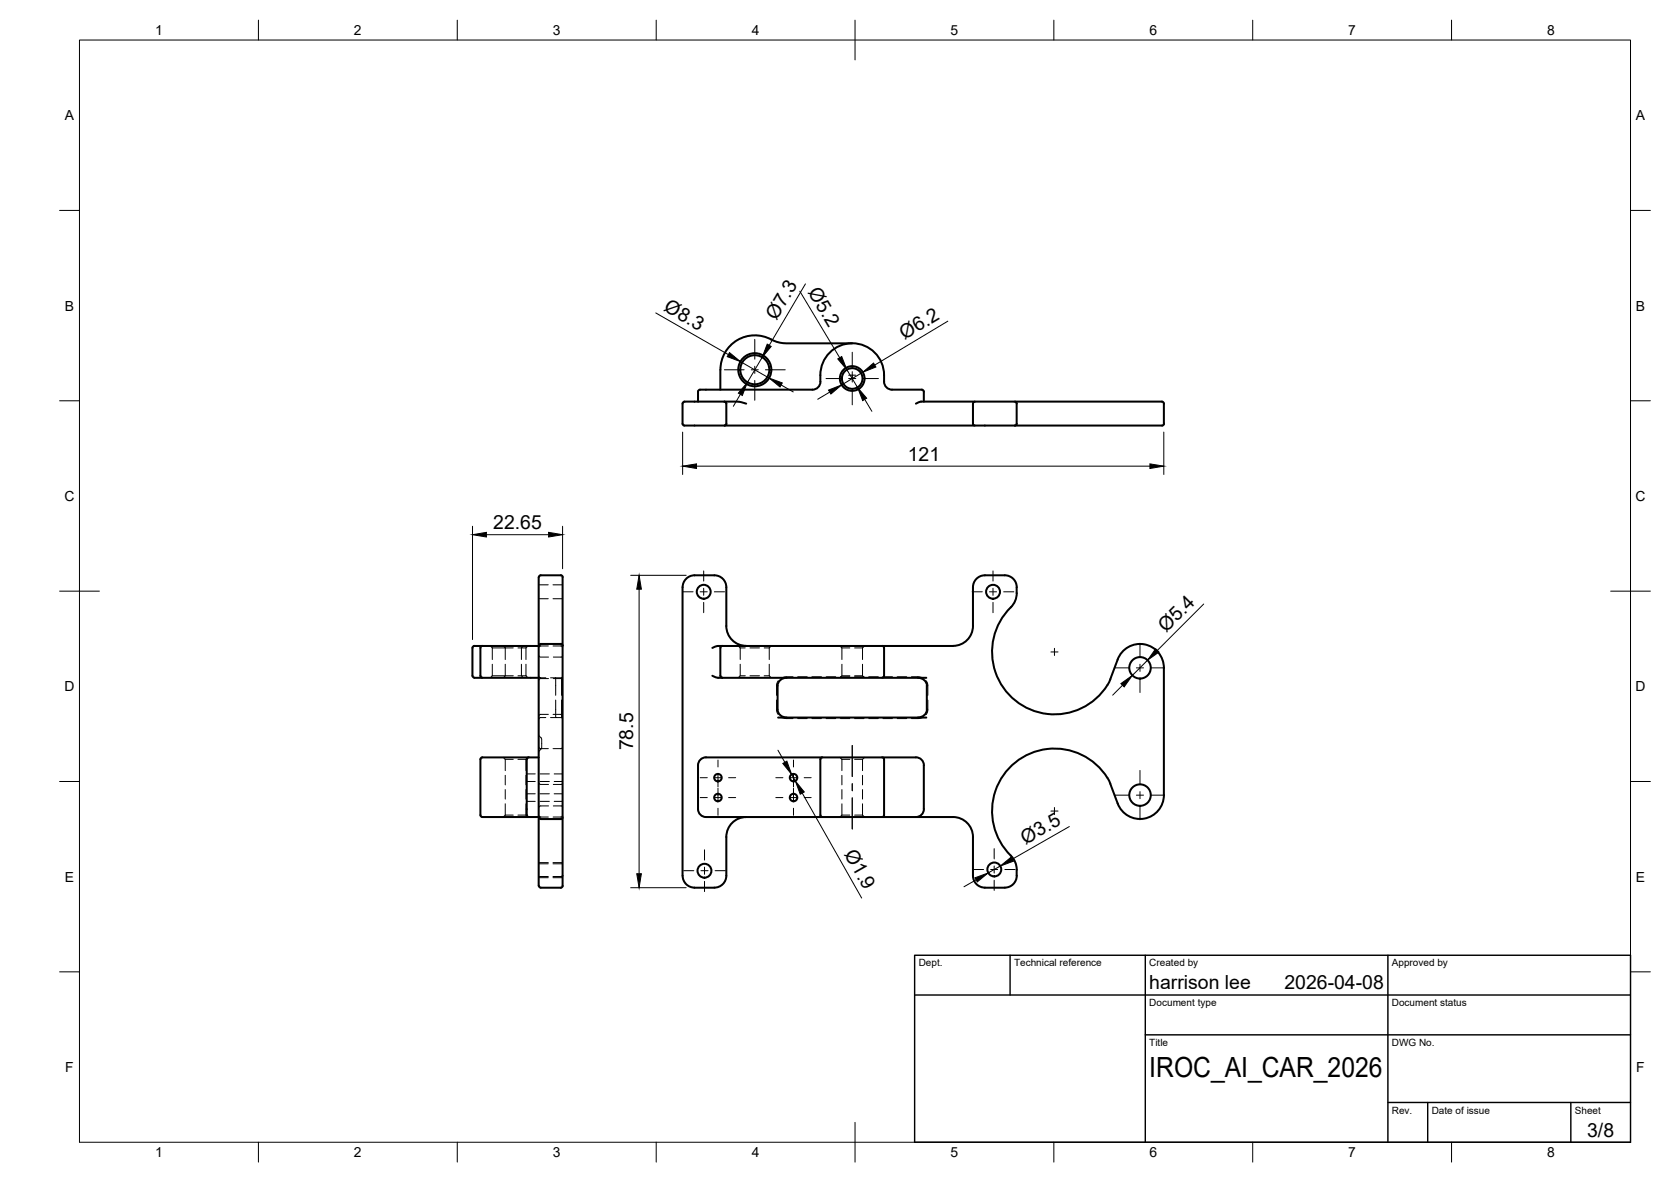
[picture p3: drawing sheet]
<svg xmlns="http://www.w3.org/2000/svg" width="420mm" height="297mm" viewBox="0 0 420 297" stroke-linecap="round" stroke-linejoin="round" font-family="sans-serif">
<!-- layer: Hidden -->
<g fill="none" stroke="#000" stroke-width=".25">
<path d="M135.4 147h2.5M135.4 150.5h2.5M139 147h2.5M139 150.5h2.5M123.3 162.3l.5 .5M123.8 169.8h5.3M123.8 162.8h3.2M123.8 169.8l-.5 .5M123.8 162.8v2.9M123.8 166.9v2.9M126.5 162.3l.5 .5M127 162.8h2.1"/>
<path d="M127 166.9v2.9l-.5 .5M127 162.8v2.9M130.2 169.8h2M130.2 162.8h2M131.1 166.9v2.9l.5 .5M131.6 162.3l-.5 .5v2.9M132.2 169.8l.6 .5M132.2 162.8v2.9M132.2 166.9v2.9M132.8 162.3l-.6 .5M135.4 170.3h.6M135.4 162.3h.6"/>
<path d="M135.4 169.8l.2 .4 .4 .1M135.4 164.6l.5 .5h2M136 162.3l-.4 .1-.2 .4M136 170.3h1.2M136 162.3h1.9M137.9 179.5h-1.9l-.4 .1-.2 .4M137.9 170.5h-2l-.5 .5M138.4 170.3h2.8M139.1 162.3h2l.4 .5M139.1 179.5h1.9l.4 .2 .1 .3M139.1 170.5h2.1l.3 .4M139.7 175.9v4.4h1.5v-4.4"/>
<path d="M139.7 170.3v4.4M141.2 170.3v4.4M141.5 164.8l-.3 .3h-2.1M141.5 170.1l-.3 .2M185.6 162.3l.5 .5M186.1 169.8h1.3M186.1 162.8h1.3M186.1 169.8l-.5 .5M186.1 162.8v2.9M186.1 166.9v2.9M188.6 169.8h2.4M188.6 162.8h2.4"/>
<path d="M192.2 169.8h1.2M192.2 162.8h1.2M193.4 169.8l.5 .5M193.4 162.8v2.9M193.4 166.9v2.9M193.9 162.3l-.5 .5M195.3 175.9v2.6l.4 1M195.7 171.1l-.4 1v2.6M199.4 170.1h-1.8l-1 .3M200.6 170.1h2.4M204.2 170.1h2.3M207.7 170.1h2.4"/>
<path d="M211.2 162.3l.5 .5M211.3 170.1h2.4M211.7 169.8h2M211.7 162.8h2M211.7 166.9v2.9l-.5 .5M211.7 162.8v2.9M214.9 169.8h2M214.9 162.8h2M214.9 170.1h2.4M216.9 169.8l.5 .5M216.9 162.8v2.9M216.9 166.9v2.9"/>
<path d="M217.4 162.3l-.5 .5M218.4 170.1h2.4M222 170.1h2.4M225.6 170.1h2.4M229.2 170.1h1.8l1 .3M232.9 171.1l.4 1v2.6M233.3 175.9v2.6l-.4 1M126.5 190.3l.5 .5M127 190.8h2.1M127 190.8v2.9M127 194.8v2.4M127 198.4v2.4"/>
<path d="M130.2 190.8h2M132.2 190.8v2.9M132.2 194.8v2.4M132.2 198.4v2.4M132.4 199.5h2.2M132.4 196.4h2.2M132.4 194.5h2.2M132.8 190.3l-.6 .5M135.4 184.6l.8 1.2v2.3l-.8 .9M135.4 196.6l.5 .5h2M135.4 187.6l.2 .4 .4 .1h1.9M135.8 199.5h2.3"/>
<path d="M135.8 196.4h2.3M135.8 194.5h2.3M137.2 180.3h-1.3l-.5 .5M138.4 180.3h1.3M139.3 199.5h2.2M139.3 196.4h2.2M139.3 194.5h2.2M141.2 180.3l.3 .3M141.5 187.7l-.1 .3-.4 .1h-1.9M141.5 196.8l-.3 .3h-2.1M196.6 180.3l1 .3h1.8M200.6 180.6h2.4"/>
<path d="M204.2 180.6h2.3M207.7 180.6h2.4M211.2 190.3l.5 .5M211.3 180.6h2.4M211.7 190.8h2M211.7 190.8v2.9M211.7 194.8v2.4M211.7 198.4v2.4M214.9 190.8h2M214.9 180.6h2.4M216.9 190.8v2.9M216.9 194.8v2.4"/>
<path d="M216.9 198.4v2.4M217.4 190.3l-.5 .5M218.4 180.6h2.4M222 180.6h2.4M225.6 180.6h2.4M232 180.3l-1.1 .3h-1.7M127 204.8h2.1M127 202v2.8M127 204.8l-.5 .5M130.2 204.8h2M132.2 202v2.8M132.2 204.8l.6 .5"/>
<path d="M132.4 201.4h2.2M135.4 204.8l.2 .4 .4 .1M135.4 205.3h2.5M135.4 217.1h2.5M135.4 216.8h2.5M135.8 201.4h2.3M137.9 202.5h-2l-.5 .5M139 217.1h2.5M139 216.8h2.5M139.1 202.5h2.1l.3 .4M139.3 201.4h2.2M141.5 204.9l-.4 .4h-2"/>
<path d="M211.7 204.8h2M211.7 202v2.8M211.7 204.8l-.5 .5M214.9 204.8h2M216.9 202v2.8M216.9 204.8l.5 .5M135.4 220.6h2.5M135.4 220.3h2.5M139 220.6h2.5M139 220.3h2.5"/>
</g>
<!-- layer: Visible -->
<g fill="none" stroke="#000" stroke-width=".51">
<path d="M181.1 92.9v5M193.9 85.3l1.4 .6 2.4 .4h16.6M193.9 85.3a8.6 8.6 0 0 0-12.8 7.6M206.3 95.9a8.3 8.3 0 0 1 8-9.6 8.2 8.2 0 0 1 8 9.6 2 2 0 0 0 2 2h6.6a1.05 1.05 0 0 1 1.4 .5v2.5M206.3 95.9a2 2 0 0 1-2 2h-27.4a1.05 1.05 0 0 0-1.4 .5v2.5M171.6 101.4v5.1a1.05 1.05 0 0 0 1.4 .4h9.2M182.1 100.9l3.6 .1 1.9 .4M182.1 100.9h-9.1a1.07 1.07 0 0 0-1.4 .5M182.1 100.9l.3 .1 .2 .4v5.1M182.2 106.9h73M182.6 106.5l-.4 .4M245.1 100.9l-.4 .3-.1 .2v5.1l.5 .4"/>
<path d="M255.2 100.9l.2 .1 .3 .4-.1 5.1-.4 .4M255.2 106.9h37M292.1 100.9h-60.6l-1.2 .5M292.2 100.9l.4 .3 .1 .2v5.1l-.5 .4M141.5 145v77.6M141.5 145l-.2-.4h-.3h-5a1.06 1.06 0 0 0-.6 1.4v75.3a1.43 1.43 0 0 0 .6 1.8h5l.5-.5M171.6 147.6v72.5M179.6 144.6h-5a2.99 2.99 0 0 0-3 3M179.6 144.6a2.99 2.99 0 0 1 3 3v9.7M182.6 157.3a5 5 0 0 0 5 5M244.6 157.3a5 5 0 0 1-5 5h-59.2l-1.3 .5M247.6 144.6h5.1a2.96 2.96 0 0 1 2.9 3 6.2 6.2 0 0 1-2.4 6 15.7 15.7 0 0 0 2.7 22.9 15.7 15.7 0 0 0 22.6-4.4"/>
<path d="M247.6 144.6a2.99 2.99 0 0 0-3 3v9.7M118.8 169.8l.1 .3 .4 .2M119.3 170.3h16.1M120.8 169.8l.1 .3 .4 .2M121.3 162.3l-.4 .3-.1 .2v7M141.5 162.3l-.2-.4-.3-.1h-5l-.3 .1-.3 .4h-15.1a1.15 1.15 0 0 0-1.5 .5v7M179.1 169.8l1.4 .5h52.4M181.1 162.8v7M181.1 169.8l.1 .3 .4 .2M181.6 162.3l-.4 .3-.1 .2M197.8 170.3a2.18 2.18 0 0 0-2.3 2v6a2.18 2.18 0 0 0 2.3 2M221.8 162.3l.4 .3 .1 .2v7"/>
<path d="M222.3 169.8l-.3 .4-.2 .1M230.7 170.3a2.18 2.18 0 0 1 2.4 2M233 172.3v6M233.1 178.3a2.18 2.18 0 0 1-2.4 2M278.5 172.1l.5-1 2-5.4a6 6 0 0 1 6.7-3.8 6 6 0 0 1 5 5.9v32a6 6 0 0 1-5 5.9 6 6 0 0 1-6.7-3.8l-1.8-5a15.7 15.7 0 0 0-23.5-5.6 15.7 15.7 0 0 0-1.2 24.1 6.2 6.2 0 0 1 .5 6.5 2.99 2.99 0 0 1-2.3 1.2h-5.1M121.3 190.3h14.1M121.3 190.3l-.4 .3-.1 .2v14M133 190.3a1.06 1.06 0 0 0-.6 1.4v13.1M175.5 192.3v11a2 2 0 0 0 2 2h62.1a5 5 0 0 1 5 5v9.8a2.99 2.99 0 0 0 3 3M175.5 192.3a1.96 1.96 0 0 1 2-2h52.8a1.96 1.96 0 0 1 2 2M195.6 180.3h37.3M206.3 190.8v14"/>
<path d="M206.8 190.3l-.4 .3-.1 .2M221.8 190.3l.4 .3 .1 .2v14M232.3 192.3v11M120.8 204.8l.2 .5h.3M121.3 205.3h11.6M132.5 204.8v.3l.5 .2M132.9 205.3h2.6v.3l.5 .2h5l.5-.4M187.6 205.3a5 5 0 0 0-5 5v9.8a2.99 2.99 0 0 1-3 3M206.3 204.8l.1 .3 .4 .2M222.3 204.8l-.3 .5h-.2M232.3 203.3a2 2 0 0 1-2 2M171.6 220.1a2.99 2.99 0 0 0 3 3h5"/>
<circle cx="189.8" cy="92.9" r="4.2"/>
<circle cx="189.8" cy="92.9" r="3.7"/>
<circle cx="214.3" cy="95.1" r="3.1"/>
<circle cx="214.3" cy="95.1" r="2.59"/>
<circle cx="176.9" cy="148.7" r="1.75"/>
<circle cx="249.7" cy="148.7" r="1.75"/>
<circle cx="286.6" cy="167.8" r="2.7"/>
<circle cx="180.5" cy="195.4" r=".94"/>
<circle cx="199.5" cy="195.4" r=".94"/>
<circle cx="286.6" cy="199.8" r="2.7"/>
<circle cx="177.1" cy="218.8" r="1.75"/>
<circle cx="180.5" cy="200.4" r=".94"/>
<circle cx="199.5" cy="200.4" r=".94"/>
<circle cx="250" cy="218.5" r="1.75"/>
</g>
<!-- layer: BORDER -->
<g fill="none" stroke="#000" stroke-width=".25">
<path d="M20 10.1h390v276.9h-390zM65 5.1v5M115 5.1v5M165 5.1v5M215 5.1v10M265 5.1v5M315 5.1v5M365 5.1v5M15 52.9h5M410 52.9h5M15 100.7h5M410 100.7h5"/>
<path d="M15 148.6h10M405 148.6h10M15 196.4h5M410 196.4h5M15 244.2h5M410 244.2h5M65 287v5M115 287v5M165 287v5M215 282.1v9.9M265 287v5M315 287v5"/>
<path d="M365 287v5"/>
</g>
<!-- layer: TITLEBLOCK -->
<path d="M230 240.1h180v46.9h-180zM230 250h180M254 240.1v9.9M288 240.1v46.9M349 240.1v46.9M288 260.1h122M349 277.1h61M359 277.1v9.9M395 277.1v9.9" fill="none" stroke="#000" stroke-width=".36"/>
<!-- layer: Smart Centers -->
<g fill="none" stroke="#000" stroke-width=".25">
<path d="M182.1 92.9h5M188.9 92.9h1.8M189.8 85.3v5M189.8 92v1.8M189.8 95.6v5M192.5 92.9h4.9M207.7 95.1h3.9M213.4 94.3h1.8M213.4 95.1h1.8M214.3 88.5v4M214.3 93.4v2.6M214.3 97.8v3.9"/>
<path d="M217 95.1h3.9M171.7 148.7h2.6M176 148.7h1.8M176.9 143.5v2.5M176.9 147.8v1.8M176.9 151.4v2.6M179.6 148.7h2.6M244.4 148.7h2.6M248.8 148.7h1.8M249.7 143.5v2.5M249.7 147.8v1.8M249.7 151.4v2.6"/>
<path d="M252.4 148.7h2.5M264.2 163.8h1.8M265.1 162.9v1.8M280.4 167.8h3.6M285.7 167.8h1.8M286.6 161.6v3.5M286.6 166.9v1.8M286.6 170.5v3.5M289.3 167.8h3.5M176.1 195.4h1.7M179.6 195.4h1.8M180.5 191v1.8"/>
<path d="M180.5 194.5v3.3M180.5 198.1v3.2M183.2 195.4h1.8M195.1 195.4h1.7M198.6 195.4h1.8M199.5 191v1.8M199.5 194.5v3.3M199.5 198.1v3.2M202.2 195.4h1.8M214.3 187.3v7.8M214.3 196.9v1.8M280.4 199.8h3.6"/>
<path d="M285.7 199.8h1.8M286.6 193.6v3.6M286.6 198.9v1.8M289.3 199.8h3.5M171.9 218.8h2.6M176.1 200.4h1.7M176.2 218.8h1.8M177.1 213.6v2.5M177.1 217.9v1.8M179.6 200.4h1.8M179.8 218.8h2.6M180.5 203.1v1.8"/>
<path d="M183.2 200.4h1.8M195.1 200.4h1.7M198.6 200.4h1.8M199.5 203.1v1.8M202.2 200.4h1.8M214.3 200.5v7.8M244.7 218.5h2.6M249.1 218.5h1.8M250 213.3v2.5M250 217.6v1.8M252.7 218.5h2.5M264.2 203.8h1.8"/>
<path d="M265.1 202.9v1.8M286.6 202.5v3.5M177.1 221.5v2.6M250 221.2v2.6"/>
</g>
<!-- layer: FD_Dimensions -->
<g fill="none" stroke="#000" stroke-width=".25">
<path d="M164.9 78.6l18.3 10.5M201.1 73.2l10 16.7M202.5 71.3l-9.1 15.5M186.2 99.1l-1.8 3M186.2 90.9l7.2 4.1M191.6 89.8l-3.7 6.3M196.4 96.7l3.1 1.8M208.6 98.5l-3 1.8M212.9 92.9l2.7 4.5M216.9 93.5l-5.3 3.2M238.3 80.7l-18.4 11M171.6 108.6v10.6"/>
<path d="M175.1 117.1h114M217.4 100.4l1.8 3M292.6 108.6v10.6M118.8 132.3v28.4M122.3 134.4h15.6M141.5 132.3v10.6M158.6 144.6h13.9M160.7 148.1v71.5M302.7 151.8l-11.7 11.6M282.2 172.2l-2.4 2.5M288.5 165.9l-3.8 3.8M195.6 188.5l1.7 3.1"/>
<path d="M199.1 194.6l.9 1.7M201.7 199.3l15 26.4M251.5 217.6l-3 1.8M268.9 207.7l-14.3 8.2M158.6 223.1h13.9M245.4 221.1l-3 1.7"/>
</g>
<g fill="#000" stroke="#000" stroke-width=".25">
<path d="M183.4 88.6l2.8 2.3-3.3-1.3zM187.9 96.1l-1.3 3.3-.9-.6zM192.9 86.5l1 .6-2.3 2.7zM193.4 95l3.3 1.2-.6 1zM208.3 98l3.3-1.3-2.7 2.3zM210.7 90.2l.9-.6 1.3 3.3zM216.9 93.5l2.7-2.3 .6 1zM171.6 117.1l3.5-.5v1.1zM215.6 97.4l2.3 2.7-1 .6zM289.1 116.6l3.5 .5-3.5 .6zM118.8 134.4l3.5-.6v1.1zM137.9 133.8l3.6 .6-3.6 .5z"/>
<path d="M160.7 144.6l.6 3.5h-1.2zM281.8 171.8l2.9-2.1-2 2.9zM290.6 163l.8 .9-2.9 2zM196.8 191.9l1-.6 1.3 3.3zM200 196.3l2.2 2.7-1 .6zM160.1 219.6h1.2l-.6 3.5zM251.5 217.6l2.8-2.2 .5 1zM245.1 220.6l3.4-1.2-2.8 2.2z"/>
</g>
<text font-size="7" x="289" y="270.6">IROC_AI_CAR_2026</text>
<g font-size="4.9">
<text x="166.7" y="77.9" transform="rotate(30 166.7 77.9)">Ø8.3</text>
<text x="203.1" y="73.4" transform="rotate(59 203.1 73.4)">Ø5.2</text>
<text x="195.2" y="80.7" transform="rotate(-59 195.2 80.7)">Ø7.3</text>
<text x="227.5" y="85.4" transform="rotate(-31 227.5 85.4)">Ø6.2</text>
<text x="228.2" y="115.7">121</text>
<text x="124" y="132.9">22.65</text>
<text x="293.2" y="159" transform="rotate(-45 293.2 159)">Ø5.4</text>
<text x="159.2" y="188.6" transform="rotate(-90 159.2 188.6)">78.5</text>
<text x="212.2" y="214.7" transform="rotate(61 212.2 214.7)">Ø1.9</text>
<text x="257.9" y="212.2" transform="rotate(-30 257.9 212.2)">Ø3.5</text>
<text x="289" y="248.5">harrison lee</text>
<text x="323" y="248.5">2026-04-08</text>
<text x="399.1" y="285.7">3/8</text>
</g>
<g font-size="3.5">
<text x="39" y="8.8">1</text>
<text x="89" y="8.8">2</text>
<text x="139" y="8.8">3</text>
<text x="189" y="8.8">4</text>
<text x="239" y="8.8">5</text>
<text x="289" y="8.8">6</text>
<text x="339" y="8.8">7</text>
<text x="389" y="8.8">8</text>
<text x="16.3" y="30.2">A</text>
<text x="411.3" y="30.2">A</text>
<text x="16.3" y="78">B</text>
<text x="411.3" y="78">B</text>
<text x="16.2" y="125.9">C</text>
<text x="411.2" y="125.9">C</text>
<text x="16.2" y="173.7">D</text>
<text x="411.2" y="173.7">D</text>
<text x="16.3" y="221.6">E</text>
<text x="411.3" y="221.6">E</text>
<text x="16.4" y="269.4">F</text>
<text x="411.4" y="269.4">F</text>
<text x="39" y="290.8">1</text>
<text x="89" y="290.8">2</text>
<text x="139" y="290.8">3</text>
<text x="189" y="290.8">4</text>
<text x="239" y="290.8">5</text>
<text x="289" y="290.8">6</text>
<text x="339" y="290.8">7</text>
<text x="389" y="290.8">8</text>
</g>
<g font-size="2.5">
<text x="231" y="242.9">Dept.</text>
<text x="255" y="242.9">Technical reference</text>
<text x="289" y="242.9">Created by</text>
<text x="350" y="242.9">Approved by</text>
<text x="289" y="252.8">Document type</text>
<text x="350" y="252.8">Document status</text>
<text x="289" y="262.9">Title</text>
<text x="350" y="262.9">DWG No.</text>
<text x="350" y="279.9">Rev.</text>
<text x="360" y="279.9">Date of issue</text>
<text x="396" y="279.9">Sheet</text>
</g>
</svg>
